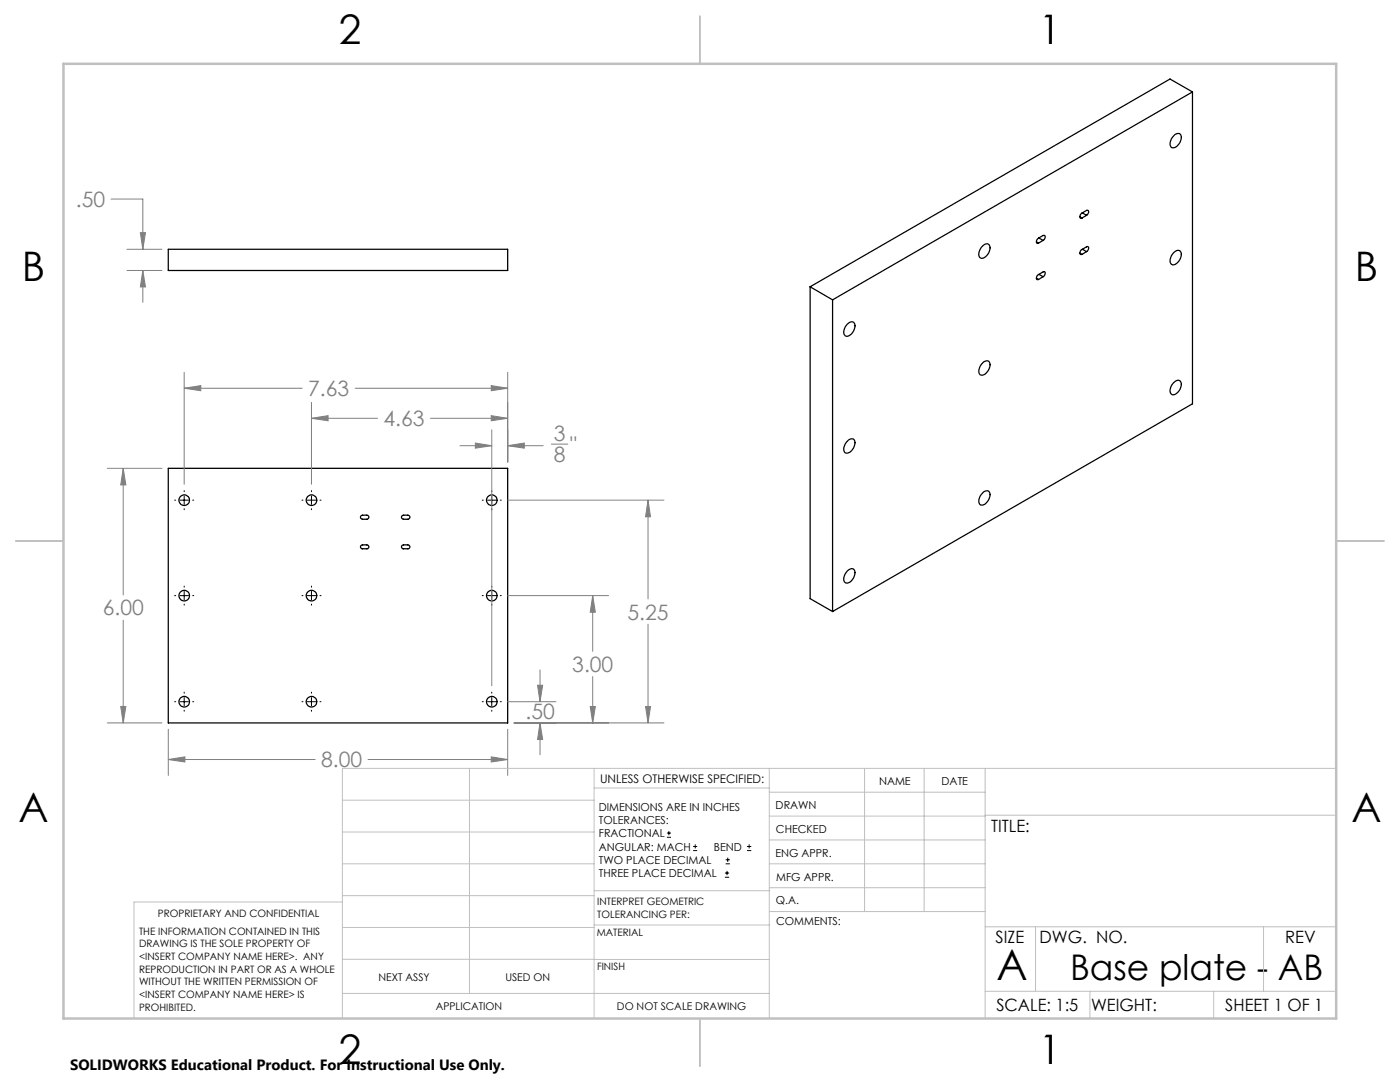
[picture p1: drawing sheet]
<svg xmlns="http://www.w3.org/2000/svg" width="279mm" height="216mm" viewBox="0 0 279 216" stroke-linecap="round" stroke-linejoin="round" font-family="sans-serif">
<g fill="none" stroke="#000" stroke-width=".25">
<path d="M238 18.3v62.3l-71.8 41.4M238 18.3l-71.8 41.5M238 18.3l-4.5-2.5-71.8 41.4M234.2 27.1a.81 .81 0 0 1 1.1-.4 .81 .81 0 0 1 .4 1.1 2.04 2.04 0 0 1-1.7 1.7 .98 .98 0 0 1-.4-1.5zM33.6 49.7h67.7v4.3h-67.7zM161.7 57.2l4.5 2.6M161.7 57.2v62.3l4.5 2.5M166.2 59.8v62.2M196.1 49.1a.81 .81 0 0 1 1.1-.4 .81 .81 0 0 1 .4 1.1 2.03 2.03 0 0 1-1.8 1.7 1.13 1.13 0 0 1-.2-1.8zM206.8 48.3l.5 .2M206.8 55.5l.5 .3M207.3 47.5l.9 .5"/>
<path d="M207.3 54.8l.9 .4M208.2 48l.4-.6v-.3l-.2-.1-1.1 .5-.4 .3v.6l.2 .2 .2-.1M208.2 55.2l.3-.3 .1-.4-.2-.3-1.3 .7-.3 .6 .1 .3h.4M208.2 48l-.9 .5M208.2 55.2l-.9 .6M215.5 43.3l.4 .2M215.5 50.5l.4 .3M216 42.5l.9 .5M216 49.7l.9 .5M216.9 43l.2-.3a.41 .41 0 0 0-.1-.8l-1.1 .6-.3 .3-.1 .6 .3 .2 .1-.1M216.9 50.2l.4-.7-.3-.3-1.2 .7-.3 .6 .1 .3h.3M216.9 43l-1 .5"/>
<path d="M216.9 50.2l-1 .6M234.2 50.4a.81 .81 0 0 1 1.1-.4 .81 .81 0 0 1 .4 1.1 2.03 2.03 0 0 1-1.7 1.7 1.01 1.01 0 0 1-.4-1.4zM169.1 64.7a.81 .81 0 0 1 1.1-.5 .81 .81 0 0 1 .4 1.1 1.95 1.95 0 0 1-1.7 1.8 1.01 1.01 0 0 1-.4-1.5zM196.1 72.5a.81 .81 0 0 1 1.1-.5 .81 .81 0 0 1 .4 1.1 2.04 2.04 0 0 1-1.8 1.8 .98 .98 0 0 1-.3-1.5zM234.2 76.3a.81 .81 0 0 1 1.1-.4 .81 .81 0 0 1 .4 1.1 2.03 2.03 0 0 1-1.7 1.8 1.01 1.01 0 0 1-.4-1.5zM33.6 93.5h67.7v50.8h-67.7zM169.1 88a.81 .81 0 0 1 1.1-.4 .81 .81 0 0 1 .4 1.1 1.8 1.8 0 0 1-1.9 1.6 1.77 1.77 0 0 1 .4-2.3zM196.1 98.4a.81 .81 0 0 1 1-.5 .81 .81 0 0 1 .5 1.1 2.03 2.03 0 0 1-1.8 1.8 .98 .98 0 0 1-.3-1.5zM72.1 102.9l1.1-.1a.41 .41 0 0 1 .4 .4 .41 .41 0 0 1-.4 .4h-1l-.3-.4zM72.1 108.8l1.1-.1a.39 .39 0 0 1 .4 .4 .39 .39 0 0 1-.4 .4h-1l-.3-.4zM80.3 108.8l1.1-.1a.39 .39 0 0 1 .4 .4 .39 .39 0 0 1-.4 .4h-1l-.3-.4zM80.3 102.9l1.1-.1a.41 .41 0 0 1 .4 .4 .41 .41 0 0 1-.4 .4h-1l-.3-.4z"/>
<path d="M169.1 113.9a.81 .81 0 0 1 1.1-.4 .81 .81 0 0 1 .4 1.1 1.95 1.95 0 0 1-1.7 1.7 1.33 1.33 0 0 1 0-2.1z"/>
<circle cx="36.8" cy="99.8" r="1.06"/>
<circle cx="62.2" cy="99.8" r="1.06"/>
<circle cx="98.1" cy="99.8" r="1.06"/>
<circle cx="36.8" cy="118.9" r="1.06"/>
<circle cx="62.2" cy="118.9" r="1.06"/>
<circle cx="98.1" cy="118.9" r="1.06"/>
<circle cx="36.8" cy="140" r="1.06"/>
<circle cx="62.2" cy="140" r="1.06"/>
<circle cx="98.1" cy="140" r="1.06"/>
</g>
<g fill="none" stroke="#000" stroke-width=".2">
<path d="M34.9 99.8h.2M35.9 99.8h1.7M36.8 97.9v.2M36.8 99v1.6M38.5 99.8h.2M60.3 99.8h.2M61.3 99.8h1.7M62.2 97.9v.2M62.2 99v1.6M63.9 99.8h.2M96.2 99.8h.2M97.3 99.8h1.7"/>
<path d="M98.1 97.9v.2M98.1 99v1.6M99.8 99.8h.2M34.9 118.9h.2M35.9 118.9h1.7M36.8 101.5v.2M36.8 116.9v.3M36.8 118v1.7M38.5 118.9h.2M60.3 118.9h.2M61.3 118.9h1.7M62.2 101.5v.2"/>
<path d="M62.2 116.9v.3M62.2 118v1.7M63.9 118.9h.2M96.2 118.9h.2M97.3 118.9h1.7M98.1 101.5v.2M98.1 116.9v.3M98.1 118v1.7M99.8 118.9h.2M36.8 120.5v.3M36.8 138.1v.2M36.8 139.2v1.7"/>
<path d="M62.2 120.5v.3M62.2 138.1v.2M62.2 139.2v1.7M98.1 120.5v.3M98.1 138.1v.2M98.1 139.2v1.7M34.9 140h.2M35.9 140h1.7M36.8 141.7v.2M38.5 140h.2M60.3 140h.2M61.3 140h1.7"/>
<path d="M62.2 141.7v.2M63.9 140h.2M96.2 140h.2M97.3 140h1.7M98.1 141.7v.2M99.8 140h.2M133.1 167.1h.8M133.1 166.2h.8M133.5 165.8v.9M138.3 169.7h.8M138.3 168.9h.8M138.7 168.5v.8"/>
<path d="M144.7 175h.8M144.7 174.2h.8M144.8 172.4h.9M144.8 171.6h.9M145.1 173.8v.8M145.2 171.1v.9M149.1 169.7h.8M149.1 168.9h.8M149.5 168.5v.8"/>
</g>
<g fill="none" stroke="#808080" stroke-width=".2">
<path d="M22.2 39.7h6.3v10M25.3 54h7M25.3 49.7h7M28 46.4h1l-.5 3.3zM28.5 54l.5 3.3h-1zM28.5 54v6.3M36.8 77.5l3.3-.6v1.1zM36.8 74.3v22.3M36.8 77.5h23.5M70.9 77.5h30.4M98 76.9l3.3 .6-3.3 .5zM101.3 74.3v17.9"/>
<path d="M21.4 93.5h10.9M24.6 93.5l.5 3.3h-1zM24.6 93.5v25.2M62.2 83.5l3.3-.6v1.1zM62.2 80.3v16.3M62.2 83.5h13.2M85.9 83.5h15.4M91.8 88.9h6.3M94.9 88.4l3.2 .5-3.2 .5zM98 82.9l3.3 .6-3.3 .5zM98.1 85.8v51M101.3 88.9l3.3-.5v1z"/>
<path d="M101.3 99.8h31.2M101.3 88.9h7.1M110 88.6h3.3M129.3 99.8l.5 3.3h-1zM129.3 99.8v19.7M101.3 118.9h20.2M118.3 118.9l.5 3.3h-1zM118.3 118.9v11.1M24.6 123.8v20.5M107.3 136.7h1l-.5 3.3zM107.8 133.7v6.3M118.3 135v9.3"/>
<path d="M129.3 124.6v19.7M21.4 144.3h10.9M24.1 141h1l-.5 3.3zM33.6 151.6l3.3-.6v1zM33.6 145.5v9.2M33.6 151.6h29.3M73.4 151.6h27.9M98 151l3.3 .6-3.3 .4zM101.3 145.5v9.2M101.3 140h9.6M102.6 144.3h29.9M107.8 144.3l.5 3.3h-1z"/>
<path d="M107.8 144.3v6.3M117.8 141h1l-.5 3.3zM128.8 141h1l-.5 3.3z"/>
</g>
<g fill="none" stroke="#c0c0c0" stroke-width=".2">
<path d="M68.3 159.7h50.3M93.7 153.3v44.9M118.6 153.3v49.9M118.6 157.2h34.9M153.5 153.3v49.9M153.5 158.1h43.1M172.5 153.3v28.6M184.4 153.3v28.6M196.6 153.3v49.9M266.7 153.3h-198.4v49.9M68.3 178.7h50.3M68.3 172.4h50.3"/>
<path d="M68.3 166h50.3M68.3 180h-41.6v23.2M118.6 177.7h35M153.5 167.6h43.1M153.5 162.8h43.1M153.5 172.4h43.1M153.5 177.1h43.1M196.6 162.7h70.1M68.3 198.2h85.2M68.3 191.4l85.2 .1M68.3 185.1h50.3M118.6 184.6h35"/>
<path d="M153.6 181.9h43M196.6 197.8h70.1M196.6 184.9h70.1M206.7 184.9v12.9M217.5 197.8v5.4M242.2 197.8v5.4M252.2 184.9v12.9"/>
</g>
<path d="M139.7 3.2v9.5M3.1 107.9h9.6M266.7 107.9h9.5M139.7 203.2v9.6" fill="none" stroke="#c0c0c0" stroke-width=".25"/>
<path d="M12.7 12.7h254v190.5h-254z" fill="none" stroke="#c0c0c0" stroke-width=".5"/>
<path d="M24.1 141h1l-.5 3.3zM24.6 93.5l.5 3.3h-1zM33.6 151.6l3.3-.6v1zM98 151l3.3 .6-3.3 .4zM107.3 136.7h1l-.5 3.3zM107.8 144.3l.5 3.3h-1zM117.8 141h1l-.5 3.3zM118.3 118.9l.5 3.3h-1zM128.8 141h1l-.5 3.3zM129.3 99.8l.5 3.3h-1zM101.3 88.9l3.3-.5v1zM94.9 88.4l3.2 .5-3.2 .5zM98 82.9l3.3 .6-3.3 .5zM62.2 83.5l3.3-.6v1.1zM98 76.9l3.3 .6-3.3 .5zM36.8 77.5l3.3-.6v1.1zM28.5 54l.5 3.3h-1zM28 46.4h1l-.5 3.3z" fill="#808080"/>
<text font-size="8.5" x="198.9" y="195.5">A</text>
<g font-size="8.1">
<text x="67.6" y="8.9">2</text>
<text x="207.3" y="8.9">1</text>
<text x="4.4" y="56.2">B</text>
<text x="270.4" y="56.2">B</text>
<text x="3.7" y="164.1">A</text>
<text x="269.7" y="164.1">A</text>
<text x="67.6" y="212.4">2</text>
<text x="207.3" y="212.4">1</text>
</g>
<text font-size="7.1" x="213.6" y="195.5">Base plate - AB</text>
<g font-size="4.2" fill="#808080">
<text x="15.1" y="41.3">.50</text>
<text x="61.5" y="79">7.63</text>
<text x="76.6" y="85">4.63</text>
<text x="110.5" y="87.9">3</text>
<text x="110.5" y="92.1">8</text>
<text x="113.8" y="90.3">&quot;</text>
<text x="20.5" y="122.8">6.00</text>
<text x="125.2" y="123.6">5.25</text>
<text x="114.2" y="134.1">3.00</text>
<text x="104.9" y="143.4">.50</text>
<text x="64.1" y="153.1">8.00</text>
</g>
<g font-size="3.4">
<text x="197.8" y="166">TITLE:</text>
<text x="198.7" y="188.1">SIZE</text>
<text x="207.5" y="188.1">DWG. NO.</text>
<text x="256.5" y="188.2">REV</text>
<text x="198.8" y="201.7">SCALE: 1:5</text>
<text x="217.7" y="201.8">WEIGHT:</text>
<text x="244.5" y="201.7">SHEET 1 OF 1</text>
</g>
<text font-size="3" x="14" y="213.5">SOLIDWORKS Educational Product. For Instructional Use Only.</text>
<text font-size="2.4" x="119.8" y="156.2">UNLESS OTHERWISE SPECIFIED:</text>
<g font-size="2.2">
<text x="119.5" y="161.8">DIMENSIONS ARE IN INCHES</text>
<text x="154.8" y="161.4">DRAWN</text>
<text x="175.4" y="156.6">NAME</text>
<text x="187.9" y="156.7">DATE</text>
<text x="119.5" y="164.4">TOLERANCES:</text>
<text x="119.5" y="167.1">FRACTIONAL</text>
<text x="154.9" y="166.3">CHECKED</text>
<text x="119.5" y="169.7">ANGULAR: MACH</text>
<text x="119.5" y="172.4">TWO PLACE DECIMAL</text>
<text x="142.5" y="169.7">BEND</text>
<text x="154.8" y="170.9">ENG APPR.</text>
<text x="119.5" y="175">THREE PLACE DECIMAL</text>
<text x="154.9" y="175.7">MFG APPR.</text>
<text x="154.9" y="180.4">Q.A.</text>
<text x="154.9" y="184.6">COMMENTS:</text>
</g>
<g font-size="2.1">
<text x="75.5" y="195.7">NEXT ASSY</text>
<text x="100.9" y="195.7">USED ON</text>
<text x="86.9" y="201.5">APPLICATION</text>
<text x="123.1" y="201.6">DO NOT SCALE DRAWING</text>
</g>
<g font-size="2">
<text x="31.5" y="182.9">PROPRIETARY AND CONFIDENTIAL</text>
<text x="119.2" y="180.6">INTERPRET GEOMETRIC</text>
<text x="119.2" y="183.1">TOLERANCING PER:</text>
<text x="27.8" y="186.5">THE INFORMATION CONTAINED IN THIS</text>
<text x="27.8" y="189">DRAWING IS THE SOLE PROPERTY OF</text>
<text x="27.8" y="191.6">&lt;INSERT COMPANY NAME HERE&gt;. ANY</text>
<text x="119.1" y="186.7">MATERIAL</text>
<text x="27.8" y="194.1">REPRODUCTION IN PART OR AS A WHOLE</text>
<text x="27.8" y="196.6">WITHOUT THE WRITTEN PERMISSION OF</text>
<text x="119.1" y="193.5">FINISH</text>
<text x="27.8" y="199.1">&lt;INSERT COMPANY NAME HERE&gt; IS</text>
<text x="27.8" y="201.7">PROHIBITED.</text>
</g>
</svg>
